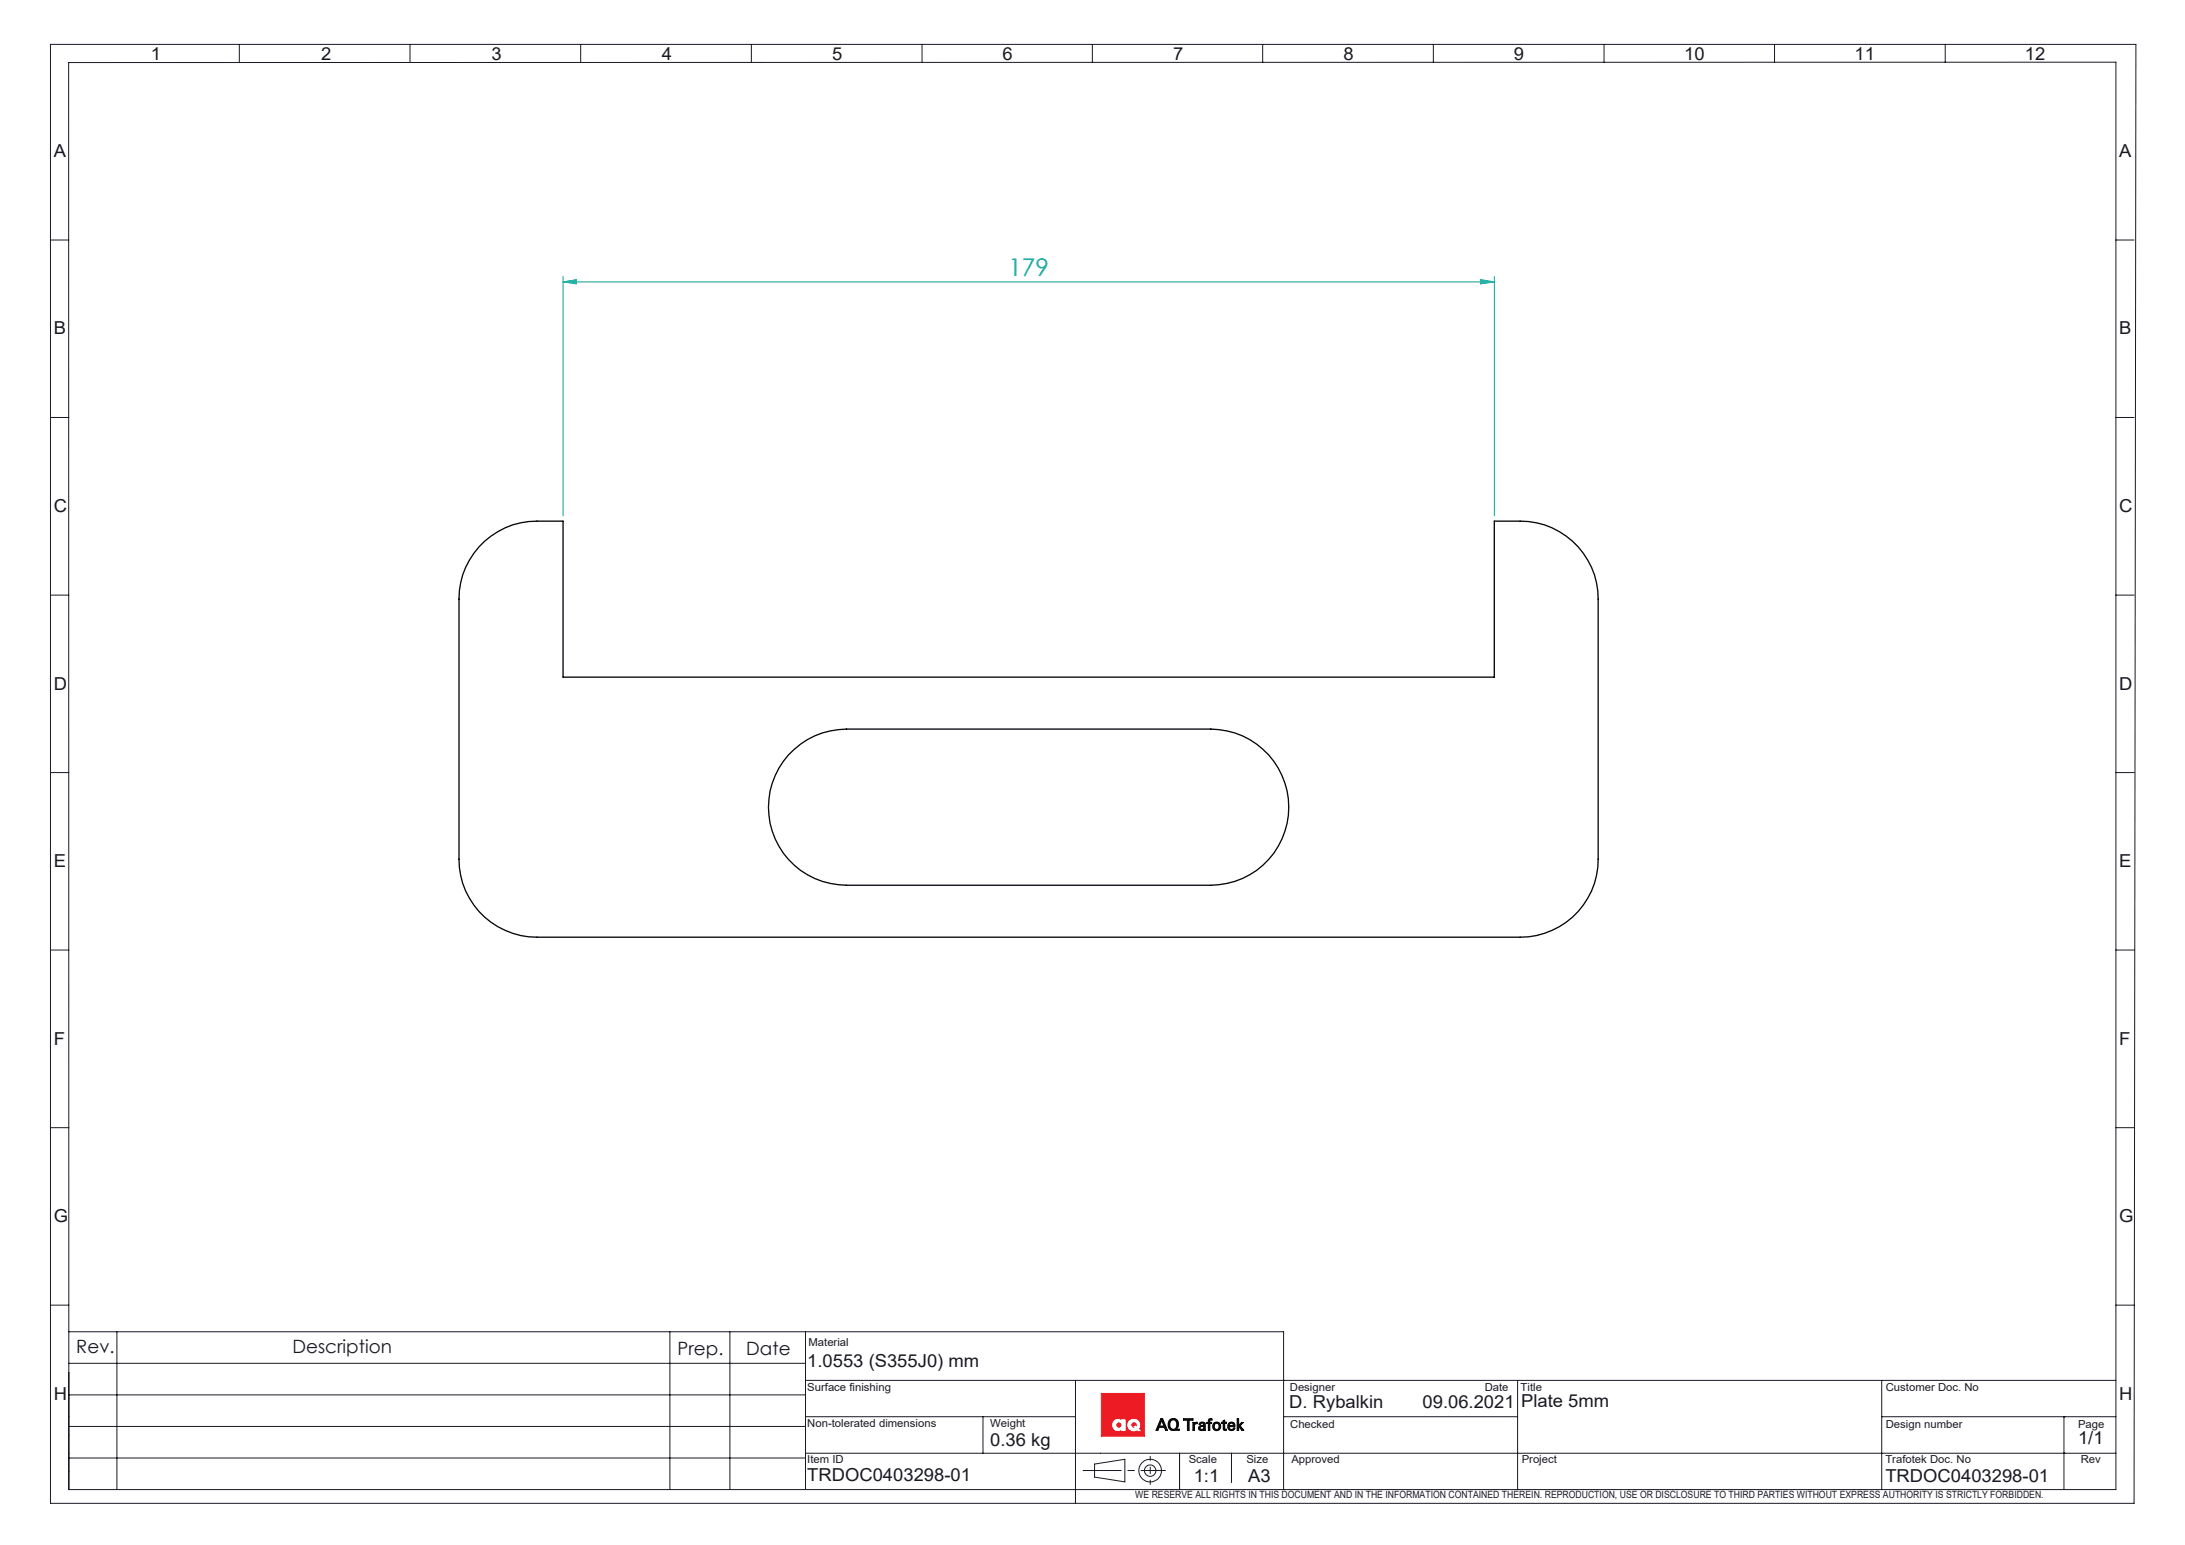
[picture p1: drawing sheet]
<svg xmlns="http://www.w3.org/2000/svg" width="420mm" height="297mm" viewBox="0 0 420 297" stroke-linecap="round" stroke-linejoin="round" font-family="sans-serif">
<g fill="none" stroke="#000" stroke-width=".19">
<path d="M223.1 272.7h.4l.9 2.3h-.4l-.2-.6h-1l-.2 .6h-.4zM223.3 273l.4 1.1h-.8zM224.8 273a1.05 1.05 0 0 1 1.3-.1 1.05 1.05 0 0 1 .4 1.3l-.4 .5h.6v.3h-.9a1.08 1.08 0 0 1-1.1-.4 1.08 1.08 0 0 1-.1-1.2zM225 273.2a.73 .73 0 0 1 1-.1 .73 .73 0 0 1 .2 1 .69 .69 0 0 1-.9 .6 .69 .69 0 0 1-.4-.9zM227.5 272.7h1.8v.3h-.7v2h-.4v-2h-.7zM229.3 273.4h.3v.3l.6-.3v.3h-.4l-.2 .2v1.1h-.3zM230.6 273.5l.6-.1 .4 .2 .1 1.4h-.3v-.3a.55 .55 0 0 1-.7 .3 .55 .55 0 0 1-.3-.8 .55 .55 0 0 1 .7-.2h.2a.29 .29 0 0 0-.2-.5 .29 .29 0 0 0-.3 .3h-.3zM230.7 274.4l.1-.1a.31 .31 0 0 1 .6 0 .32 .32 0 0 1-.4 .5l-.3-.2zM232.4 272.8l.6-.1v.3h-.4v.4h.3v.2h-.3v1.4h-.3v-1.4h-.3v-.2h.3zM233.3 273.6a.79 .79 0 0 1 1.2 .1 .79 .79 0 0 1-.3 1.2 .79 .79 0 0 1-1.1-.5v-.4zM233.6 273.7a.57 .57 0 0 1 .7 .4 .57 .57 0 0 1-.4 .7 .61 .61 0 0 1-.5-.5 .61 .61 0 0 1 .2-.6zM235.1 273.1l.3-.1v.4h.4v.2h-.4v1l.4 .1v.3h-.5l-.2-.3v-1.1h-.3v-.2h.3z"/>
<path d="M236.1 273.6a.71 .71 0 0 1 .9-.2 .71 .71 0 0 1 .4 .8h-1.1a.44 .44 0 0 0 .3 .6 .44 .44 0 0 0 .5-.3h.3a.75 .75 0 0 1-1.1 .4 .75 .75 0 0 1-.2-1.1zM236.4 273.8l.1-.2a.37 .37 0 0 1 .5 0 .37 .37 0 0 1 .1 .4h-.8zM237.8 272.7h.3v1.3l.6-.6h.3l-.6 .7 .7 .9h-.4l-.6-.9v.9h-.3z"/>
</g>
<g fill="none" stroke="#191924" stroke-width=".19">
<path d="M9.7 8.5h400.9l-.4 280.5h-400.5zM13.2 12h393.5v274.3h-393.5zM46 8.5v3.5M78.8 8.5v3.5M111.6 8.5v3.5M144.4 8.5v3.5M177.2 8.5v3.5M210 8.5v3.5M242.7 8.5v3.5M275.5 8.5v3.5M308.3 8.5v3.5M341.1 8.5v3.5"/>
<path d="M373.9 8.5v3.5M9.7 46.1h3.5M406.7 46.1h3.5M9.7 80.3h3.5M406.7 80.3h3.5M9.7 114.4h3.5M406.7 114.4h3.5M9.7 148.5h3.5M406.7 148.5h3.5M9.7 182.6h3.5M406.7 182.6h3.5M9.7 216.8h3.5"/>
<path d="M406.7 216.8h3.5M9.7 250.9h3.5M13.2 256h233.5v30.3M22.5 256v30.3M128.8 256v30.3M140.3 256v30.3M154.8 256v30.3M406.7 250.9h3.5M13.2 274.2h141.6M13.2 268.1h141.6M13.2 262.1h141.6M154.8 265.4h251.9"/>
<path d="M154.8 279.4h251.9M154.8 272.3h51.9M188.9 272.3v7.1M206.7 265.4v23.6M226.7 279.4v6.9M236.7 279.4v5.6M246.7 272.3h45M291.7 265.4v20.9M361.7 272.3h45M361.7 265.4v20.9M396.7 272.3h.1M396.7 279.4h.1"/>
<path d="M396.7 272.3v14M13.2 280.3h141.6M210.4 281.4l5.8-.9v4.4l-5.8-1z"/>
<circle cx="221.1" cy="282.7" r="1.1"/>
<circle cx="221.1" cy="282.7" r="2.17"/>
</g>
<g fill="none" stroke="#ed1c24" stroke-width=".19">
<path d="M211.7 267.9h8.3v8.2h-8.3zM217.6 273.6a.55 .55 0 0 1 .7-.1 .55 .55 0 0 1 .2 .7l-.2-.1h-.4l.2 .3a.53 .53 0 0 1-.5-.2 .53 .53 0 0 1 0-.6z"/>
<circle cx="215.1" cy="273.9" r=".49"/>
</g>
<path d="M214 273.3a1.06 1.06 0 0 1 1.5-.3v-.1h.8v2.2h-.8v-.3a1.1 1.1 0 0 1-1.4-.1 1.1 1.1 0 0 1-.1-1.4zM218.9 274.6a1.18 1.18 0 0 0-.5-1.8 1.18 1.18 0 0 0-1.6 1 1.18 1.18 0 0 0 1.3 1.3l.5-.1" fill="none" stroke="#fff" stroke-width=".19"/>
<path d="M208.2 282.7h15.8" fill="none" stroke="#191924" stroke-width=".19" stroke-dasharray="15.2 1.3 1.3 1.3" stroke-dashoffset="7.9"/>
<path d="M221.1 279.9v5.5" fill="none" stroke="#191924" stroke-width=".19" stroke-dasharray="15.2 1.3 1.3 1.3" stroke-dashoffset="14.4"/>
<path d="M218.9 274.6l.4 .5h-.6l-.1-.1" fill="none" stroke="#808080" stroke-width=".19"/>
<path d="M237.8 272.7v2.3h.3v-.9l.6 .9h.4l-.7-.9 .6-.7h-.3l-.6 .6v-1.3zM236.3 273.5a.82 .82 0 0 0-.2 1.2 .82 .82 0 0 0 1.2 0l.1-.2h-.3l-.3 .3h-.3l-.2-.6h1.1a.71 .71 0 0 0-.3-.7 .71 .71 0 0 0-.8 0zM236.4 273.7l.5-.1 .2 .4h-.8zM235.1 273.1v.3h-.3v.2h.3v1.2l.2 .2h.4l.1-.3h-.4v-1.1h.4v-.2h-.4v-.4zM233.5 273.8l.1-.2a.56 .56 0 0 1 .7 .6 .56 .56 0 0 1-.7 .5l-.2-.4zM233.3 273.6a.83 .83 0 0 0 .3 1.4 .83 .83 0 0 0 1.1-.9 .83 .83 0 0 0-1.2-.6zM232.3 272.8v.6h-.3v.2h.3v1.4h.3v-1.4h.3v-.2h-.3v-.3l.4-.1v-.3zM230.6 273.5l-.1 .3h.3l.1-.2h.4a.25 .25 0 0 1 0 .4 .25 .25 0 0 1-.3 0h-.1a.51 .51 0 0 0-.4 .8 .51 .51 0 0 0 .9-.1v.3h.3l-.1-1.4-.4-.2zM230.7 274.4l.7-.2-.1 .5-.4 .1a.26 .26 0 0 1-.2-.2 .26 .26 0 0 1 0-.2zM229.3 273.4v1.6h.3v-1l.2-.3h.4v-.3l-.4 .1-.2 .2v-.3zM227.5 272.7v.3h.7v2h.4v-2h.7v-.3zM225.1 273.1a.76 .76 0 0 1 .9 .1 .76 .76 0 0 1 .2 .9 .69 .69 0 0 1-.9 .6 .69 .69 0 0 1-.4-.9zM224.8 273a1.16 1.16 0 0 0-.3 1.2 1.16 1.16 0 0 0 1 .8h1.2v-.3h-.6a1.12 1.12 0 0 0 .3-1.5 1.12 1.12 0 0 0-1.4-.4zM223.3 273l.4 1.1h-.8zM223.1 272.7l-.9 2.3h.4l.2-.6h1l.2 .6h.4l-.9-2.3z" fill-rule="evenodd" fill="#000"/>
<path d="M214.2 273a1.07 1.07 0 0 1 1.3 0v-.1h.8v2.2h-.8v-.3a1.12 1.12 0 0 1-1.5-.2 1.12 1.12 0 0 1 .2-1.6zM211.7 267.9v8.2h8.3v-8.2zM217 273.2a1.2 1.2 0 0 1 1.6-.2 1.2 1.2 0 0 1 .3 1.6l.4 .5h-.6l-.1-.1a1.2 1.2 0 0 1-1.6-.2 1.2 1.2 0 0 1 0-1.6zM214.6 273.9a.5 .5 0 0 0 1 0 .5 .5 0 0 0-1 0zM217.6 273.5v.1a.51 .51 0 0 0 0 .6 .51 .51 0 0 0 .5 .2l-.2-.3h.4l.2 .1v-.3l-.1-.3a.5 .5 0 0 0-.8-.1z" fill-rule="evenodd" fill="#ed1c24"/>
<path d="M214.6 273.9a.5 .5 0 0 1 1 0 .5 .5 0 0 1-1 0zM214.2 273a1.12 1.12 0 0 0-.2 1.6 1.12 1.12 0 0 0 1.5 .2v.3h.8v-2.2h-.8v.1a1.03 1.03 0 0 0-1.3 0zM217.6 273.5h.1a.55 .55 0 0 1 .7 0 .55 .55 0 0 1 .1 .7l-.2-.1h-.4l.2 .3h-.3a.55 .55 0 0 1-.2-.9zM217 273.2a1.2 1.2 0 0 0 0 1.5 1.2 1.2 0 0 0 1.6 .3l.1 .1h.6l-.4-.5a1.2 1.2 0 0 0-.3-1.6 1.2 1.2 0 0 0-1.6 .2z" fill-rule="evenodd" fill="#fff"/>
<path d="M108.2 54.2l2.6-.4v.8zM108.2 53.2v46M108.2 54.2h179M284.6 53.8l2.6 .4-2.6 .4zM287.2 53.2v46" fill="none" stroke="#00a599" stroke-width=".19"/>
<path d="M284.6 53.8l2.6 .4-2.6 .4zM108.2 54.2l2.6-.4v.8z" fill="#00a599"/>
<path d="M93.2 104a14.8 14.8 0 0 1 10-3.8h5v30h179v-30h5a14.9 14.9 0 0 1 15 15v50a14.9 14.9 0 0 1-15 15h-189a14.9 14.9 0 0 1-15-15v-50a14.8 14.8 0 0 1 5-11.2zM151.6 145.1a15 15 0 0 1 11.1-4.9h70a15 15 0 0 1 15 15 15 15 0 0 1-15 15h-70a15 15 0 0 1-13.7-8.9 15 15 0 0 1 2.6-16.2z" fill="none" stroke="#000" stroke-width=".25"/>
<text font-size="4.7" fill="#00a599" x="193.9" y="53.1">179</text>
<g font-size="3.5" fill="#191924">
<text x="14.7" y="260">Rev.</text>
<text x="56.2" y="260">Description</text>
<text x="130.2" y="260.5">Prep.</text>
<text x="143.5" y="260.5">Date</text>
</g>
<g font-size="3.4" fill="#191924">
<text x="29" y="11.6">1</text>
<text x="61.7" y="11.6">2</text>
<text x="94.5" y="11.6">3</text>
<text x="127.2" y="11.6">4</text>
<text x="160" y="11.6">5</text>
<text x="192.7" y="11.6">6</text>
<text x="225.5" y="11.6">7</text>
<text x="258.2" y="11.6">8</text>
<text x="291" y="11.6">9</text>
<text x="323.7" y="11.6">10</text>
<text x="356.5" y="11.6">11</text>
<text x="389.2" y="11.6">12</text>
<text x="10.4" y="30.2">A</text>
<text x="407.4" y="30.2">A</text>
<text x="10.4" y="64.3">B</text>
<text x="407.4" y="64.3">B</text>
<text x="10.4" y="98.4">C</text>
<text x="407.4" y="98.4">C</text>
<text x="10.4" y="132.6">D</text>
<text x="407.4" y="132.6">D</text>
<text x="10.4" y="166.7">E</text>
<text x="407.4" y="166.7">E</text>
<text x="10.4" y="200.8">F</text>
<text x="407.4" y="200.8">F</text>
<text x="10.4" y="234.9">G</text>
<text x="407.4" y="234.9">G</text>
<text x="155.2" y="262.8">1.0553 (S355J0) mm</text>
<text x="10.4" y="269.1">H</text>
<text x="407.4" y="269.1">H</text>
<text x="247.8" y="270.7">D. Rybalkin</text>
<text x="273.4" y="270.7">09.06.2021</text>
<text x="292.4" y="270.4">Plate 5mm</text>
<text x="190.3" y="277.9">0.36 kg</text>
<text x="399.4" y="277.5">1/1</text>
<text x="155.2" y="284.7">TRDOC0403298-01</text>
<text x="229.4" y="284.9">1:1</text>
<text x="239.9" y="284.9">A3</text>
<text x="362.4" y="284.9">TRDOC0403298-01</text>
</g>
<g font-size="2.1" fill="#191924">
<text x="155.4" y="258.7">Material</text>
<text x="155.2" y="267.4">Surface finishing</text>
<text x="247.9" y="267.3">Designer</text>
<text x="285.4" y="267.3">Date</text>
<text x="292.3" y="267.3">Title</text>
<text x="362.5" y="267.3">Customer Doc. No</text>
<text x="155.2" y="274.3">Non-tolerated dimensions</text>
<text x="190.3" y="274.3">Weight</text>
<text x="248" y="274.4">Checked</text>
<text x="362.5" y="274.4">Design number</text>
<text x="399.4" y="274.4">Page</text>
<text x="155.2" y="281.2">Item ID</text>
<text x="228.5" y="281.2">Scale</text>
<text x="239.6" y="281.2">Size</text>
<text x="248.2" y="281.2">Approved</text>
<text x="292.5" y="281.2">Project</text>
<text x="362.4" y="281.3">Trafotek Doc. No</text>
<text x="400" y="281.3">Rev</text>
</g>
<text font-size="1.9" fill="#191924" x="218.2" y="288">WE RESERVE ALL RIGHTS IN THIS DOCUMENT AND IN THE INFORMATION CONTAINED THEREIN. REPRODUCTION, USE OR DISCLOSURE TO THIRD PARTIES WITHOUT EXPRESS AUTHORITY IS STRICTLY FORBIDDEN.</text>
</svg>
